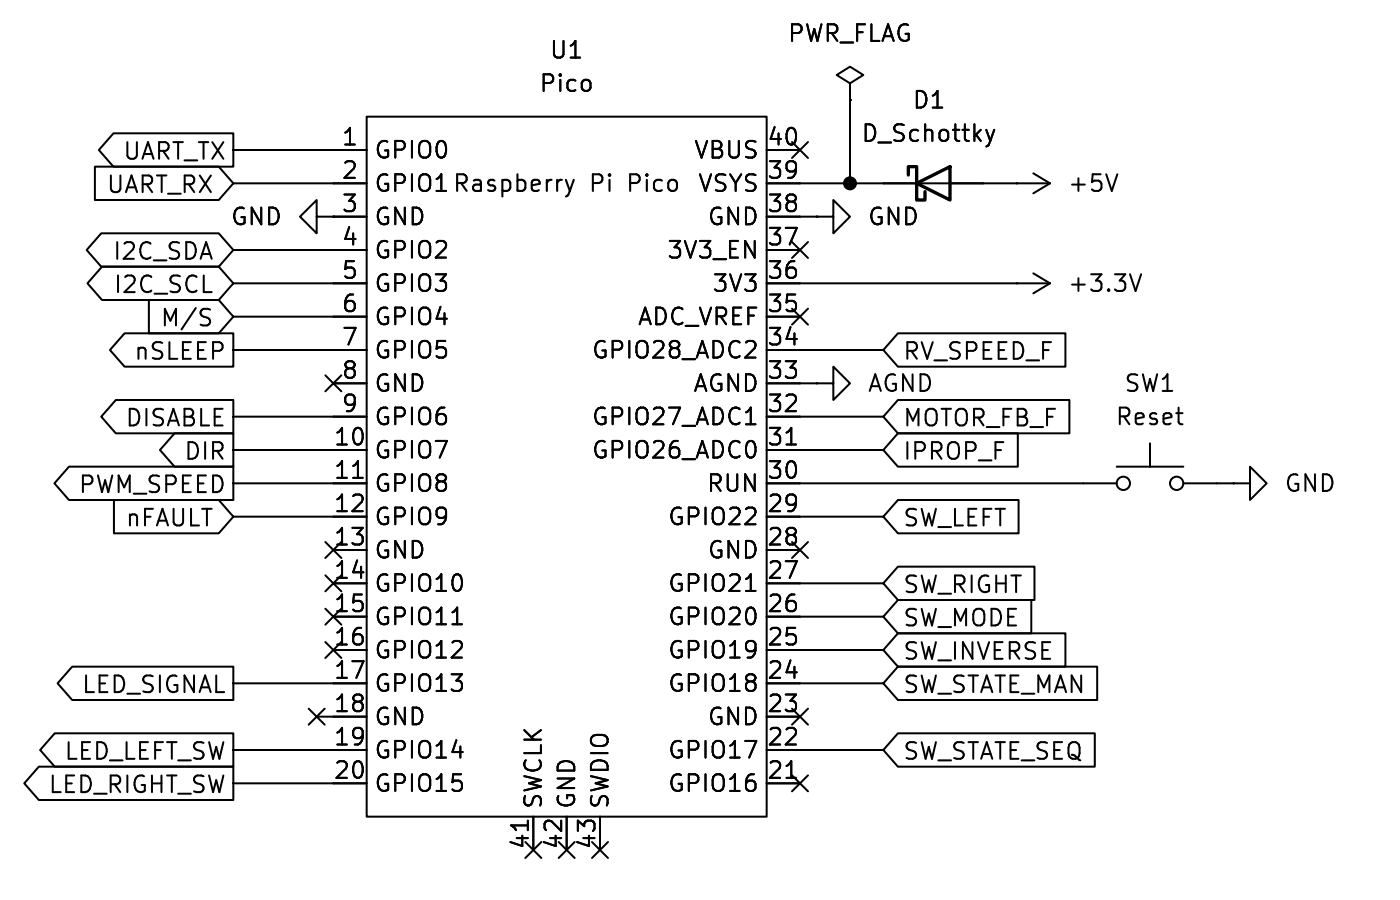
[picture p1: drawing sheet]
<svg xmlns="http://www.w3.org/2000/svg" width="107mm" height="69mm" viewBox="0 0 107 69" stroke-linecap="round" stroke-linejoin="round" font-family="sans-serif">
<g fill="none" stroke="#000" stroke-width=".15">
<path d="M7.2 12.7h9.5l1.1 1.3-1.1 1.2h-9.5zM7.7 17.8h9l1.1 1.2-1.1 1.3h-9l-1.1-1.3zM8.6 10.2h9.2v2.5h-9.2l-1.1-1.3zM17.8 14h10.1M17.8 11.4h10.1M17.8 19h10.1M24.1 16.5v-1.3l-1.2 1.3 1.2 1.3v-1.3h1.3M25.4 16.5h.1M25.4 16.5h2.5M27.9 8.9h30.5v53.3h-30.5zM58.4 14h21.6M58.4 11.4h2.6"/>
<path d="M58.4 16.5h3.8M58.4 19h2.6M60.4 10.8l1.2 1.2M60.4 18.4l1.2 1.3M61.6 10.8l-1.2 1.2M61.6 18.4l-1.2 1.3M62.2 16.5h1.3v-1.3l1.3 1.3-1.3 1.3v-1.3M62.2 16.5h.1M64.8 6.3l1-.6-1-.6-1 .6 1 .6v1.3M64.8 7.6h.1M64.8 7.6v6.4M75.2 9.9l.3 .8"/>
<path d="M75.5 10.7l-.2 .3-.1 .2M75.8 9.9l-.3 .8M77.5 14h.1M78.7 13.2l1.3 .8M80 14l-1.3 .7M85.1 13.3l-.4 1.2M5.3 35.6h12.5v2.5h-12.5l-1.2-1.3zM7.8 20.3h8.9l1.1 1.3-1.1 1.3h-8.9l-1.1-1.3zM8.7 38.1h8l1.1 1.3-1.1 1.2h-8zM8.8 30.5h9v2.5h-9l-1.1-1.3zM9.5 25.4h8.3v2.5h-8.3l-1.1-1.2zM11.3 22.9h5.4l1.1 1.2-1.1 1.3h-5.4z"/>
<path d="M13.3 33h4.5v2.6h-4.5l-1.1-1.3zM15.8 24.2l.1 .1a.3 .3 0 0 1 .1 .3 .3 .3 0 0 1-.2 .2M15.8 23.5l.2 .1M17.8 21.6h10.1M17.8 34.3h10.1M17.8 36.8h10.1M17.8 39.4h10.1M17.8 31.7h10.1M17.8 26.7h10.1M17.8 24.1h10.1M24.8 28.6l1.2 1.2M25.4 29.2h2.5"/>
<path d="M26 28.6l-1.2 1.2M26.9 36.4h.7M56.8 32.3h.8M58.4 21.6h21.6M58.4 34.3h8.9M58.4 36.8h26.7M58.4 39.4h8.9M58.4 31.7h8.9M58.4 29.2h3.8M58.4 26.7h8.9M58.4 24.1h2.6M59.9 33.9h.8"/>
<path d="M60.4 23.5l1.2 1.2M61.6 23.5l-1.2 1.2M62.2 29.2h1.3v-1.3l1.3 1.3-1.3 1.3v-1.3M62.2 29.2h.1M68.4 25.4h12.8v2.5h-12.8l-1.1-1.2zM68.4 33h9.2v2.6h-9.2l-1.1-1.3zM68.4 30.5h13.1v2.5h-13.1l-1.1-1.3zM68.4 38.1h9.2v2.5h-9.2l-1.1-1.2zM77.5 21.6h.1M78.7 20.8l1.3 .8M80 21.6l-1.3 .8M85.1 35.6h5.1"/>
<path d="M87 20.9l-.5 1.3M87.6 33.8v1.8M90.2 36.8h3.8M94 36.8h1.2v-1.2l1.3 1.2-1.3 1.3v-1.3M94 36.8h.1M3 58.4h14.8v2.6h-14.8l-1.2-1.3zM4.2 55.9h13.6v2.5h-13.6l-1.1-1.3zM5.5 50.8h12.3v2.5h-12.3l-1.1-1.2zM17.8 52.1h10.1M17.8 57.1h10.1M17.8 59.7h10.1M23.5 54l1.2 1.2"/>
<path d="M24.1 54.6h3.8M24.7 54l-1.2 1.2M24.8 48.9l1.2 1.2M24.8 43.8l1.2 1.3M24.8 41.3l1.2 1.2M24.8 46.4l1.2 1.2M25.4 41.9h2.5M25.4 44.4h2.5M25.4 47h2.5M25.4 49.5h2.5M26 48.9l-1.2 1.2M26 46.4l-1.2 1.2"/>
<path d="M26 43.8l-1.2 1.3M26 41.3l-1.2 1.2M34.5 47.6h.7M56.8 45h.8M58.4 41.9h2.6M58.4 44.4h8.9M58.4 47h8.9M58.4 49.5h8.9M58.4 52.1h8.9M58.4 54.6h2.6M58.4 57.1h8.9M58.4 59.7h2.6"/>
<path d="M59.9 59.3h.8M60.4 41.3l1.2 1.2M60.4 59.1l1.2 1.2M60.4 54l1.2 1.2M61.6 41.3l-1.2 1.2M61.6 59.1l-1.2 1.2M61.6 54l-1.2 1.2M68.4 55.9h15v2.5h-15l-1.1-1.3zM68.4 50.8h15.2v2.5h-15.2l-1.1-1.2zM68.4 48.3h12.8v2.5h-12.8l-1.1-1.3zM68.4 45.7h10.2v2.6h-10.2l-1.1-1.3zM68.4 43.2h10.4v2.5h-10.4l-1.1-1.3z"/>
<path d="M40 64.2l1.2 1.2M40.2 62.5v.8M40.6 62.2v2.6M41.2 64.2l-1.2 1.2M42.6 64.2l1.2 1.2M43.2 62.2v2.6M43.8 64.2l-1.2 1.2M45.1 64.2l1.2 1.2M45.7 62.2v2.6M46.3 64.2l-1.2 1.2"/>
<circle cx="85.6" cy="36.8" r=".51"/>
<circle cx="89.7" cy="36.8" r=".51"/>
</g>
<path d="M69.2 13.3v-.6h.6v2.5h.7v-.6M69.8 14l2.6-1.3v2.5z" fill="none" stroke="#000" stroke-width=".25"/>
<path d="M43.1 13.7l.3 .8M43.4 14.5l-.1 .4-.2 .1M43.7 13.7l-.3 .8" fill="none" stroke="#000" stroke-width=".16"/>
<circle cx="64.8" cy="14" r=".46" fill="#000" stroke="#000" stroke-width=".15"/>
<g font-size="1.8">
<text x="41.8" y="4.7">U1</text>
<text x="60" y="3.4">PWR_FLAG</text>
<text x="26" y="11.2">1</text>
<text x="41" y="7.2">Pico</text>
<text x="58.4" y="11.2">40</text>
<text x="65.6" y="11">D_Schottky</text>
<text x="69.5" y="8.5">D1</text>
<text x="8" y="14.9">UART_RX</text>
<text x="9.3" y="12.4">UART_TX</text>
<text x="17.5" y="17.4">GND</text>
<text x="26" y="13.7">2</text>
<text x="26" y="16.3">3</text>
<text x="28.4" y="12.3">GPIO0</text>
<text x="28.4" y="14.8">GPIO1 Raspberry</text>
<text x="28.4" y="17.4">GND</text>
<text x="28.4" y="14.8">GPIO1</text>
<text x="45" y="14.8">Pi</text>
<text x="48" y="14.8">Pico</text>
<text x="52.8" y="12.3">VBUS</text>
<text x="53.1" y="14.8">VSYS</text>
<text x="53.8" y="17.4">GND</text>
<text x="58.4" y="16.3">38</text>
<text x="58.4" y="13.7">39</text>
<text x="66" y="17.4">GND</text>
<text x="81.3" y="14.8">+5V</text>
<text x="8.5" y="20">I2C_SDA</text>
<text x="8.6" y="22.5">I2C_SCL</text>
<text x="26" y="18.8">4</text>
<text x="26" y="21.3">5</text>
<text x="26" y="23.9">6</text>
<text x="28.4" y="19.9">GPIO2</text>
<text x="28.4" y="22.5">GPIO3</text>
<text x="50.8" y="19.9">3V3_EN</text>
<text x="54.2" y="22.5">3V3</text>
<text x="58.4" y="23.9">35</text>
<text x="58.4" y="21.3">36</text>
<text x="58.4" y="18.8">37</text>
<text x="81.3" y="22.5">+3.3V</text>
<text x="10.1" y="27.6">nSLEEP</text>
<text x="12.2" y="25.1">M/S</text>
<text x="26" y="26.4">7</text>
<text x="26" y="29">8</text>
<text x="28.4" y="25">GPIO4</text>
<text x="28.4" y="27.5">GPIO5</text>
<text x="45" y="27.5">GPIO28_ADC2</text>
<text x="48.5" y="25">ADC_VREF</text>
<text x="58.4" y="29">33</text>
<text x="58.4" y="26.4">34</text>
<text x="68.7" y="27.6">RV_SPEED_F</text>
<text x="9.5" y="32.7">DISABLE</text>
<text x="14" y="35.2">DIR</text>
<text x="25.4" y="34">10</text>
<text x="26" y="31.5">9</text>
<text x="28.4" y="35.2">GPIO7</text>
<text x="28.4" y="30.1">GND</text>
<text x="28.4" y="32.6">GPIO6</text>
<text x="45" y="35.2">GPIO26_ADC0</text>
<text x="45" y="32.6">GPIO27_ADC1</text>
<text x="52.7" y="30.1">AGND</text>
<text x="58.4" y="34">31</text>
<text x="58.4" y="31.5">32</text>
<text x="66" y="30.1">AGND</text>
<text x="68.7" y="35.2">IPROP_F</text>
<text x="68.7" y="32.7">MOTOR_FB_F</text>
<text x="84.9" y="32.6">Reset</text>
<text x="85.6" y="30.1">SW1</text>
<text x="5.9" y="37.8">PWM_SPEED</text>
<text x="9.5" y="40.3">nFAULT</text>
<text x="25.4" y="36.6">11</text>
<text x="25.4" y="39.1">12</text>
<text x="25.4" y="41.7">13</text>
<text x="28.4" y="37.7">GPIO8</text>
<text x="28.4" y="40.2">GPIO9</text>
<text x="50.8" y="40.2">GPIO22</text>
<text x="53.8" y="37.7">RUN</text>
<text x="58.4" y="41.7">28</text>
<text x="58.4" y="39.1">29</text>
<text x="58.4" y="36.6">30</text>
<text x="68.7" y="40.3">SW_LEFT</text>
<text x="97.8" y="37.7">GND</text>
<text x="25.4" y="44.2">14</text>
<text x="25.4" y="46.7">15</text>
<text x="28.4" y="42.8">GND</text>
<text x="28.4" y="45.3">GPIO10</text>
<text x="28.4" y="47.9">GPIO11</text>
<text x="50.8" y="47.9">GPIO20</text>
<text x="50.8" y="45.3">GPIO21</text>
<text x="53.8" y="42.8">GND</text>
<text x="58.4" y="46.7">26</text>
<text x="58.4" y="44.2">27</text>
<text x="68.7" y="47.9">SW_MODE</text>
<text x="68.7" y="45.4">SW_RIGHT</text>
<text x="6.2" y="53">LED_SIGNAL</text>
<text x="25.4" y="49.3">16</text>
<text x="25.4" y="51.8">17</text>
<text x="28.4" y="50.4">GPIO12</text>
<text x="28.4" y="52.9">GPIO13</text>
<text x="50.8" y="52.9">GPIO18</text>
<text x="50.8" y="50.4">GPIO19</text>
<text x="58.4" y="51.8">24</text>
<text x="58.4" y="49.3">25</text>
<text x="68.7" y="53">SW_STATE_MAN</text>
<text x="68.7" y="50.5">SW_INVERSE</text>
<text x="4.8" y="58.1">LED_LEFT_SW</text>
<text x="25.4" y="54.4">18</text>
<text x="25.4" y="56.9">19</text>
<text x="25.4" y="59.4">20</text>
<text x="28.4" y="55.5">GND</text>
<text x="28.4" y="58">GPIO14</text>
<text x="50.8" y="58">GPIO17</text>
<text x="53.8" y="55.5">GND</text>
<text x="58.4" y="59.4">21</text>
<text x="58.4" y="56.9">22</text>
<text x="58.4" y="54.4">23</text>
<text x="68.7" y="58.1">SW_STATE_SEQ</text>
<text x="3.6" y="60.6">LED_RIGHT_SW</text>
<text x="28.4" y="60.6">GPIO15</text>
<text x="40.4" y="64.8" transform="rotate(-90 40.4 64.8)">41</text>
<text x="41.5" y="61.7" transform="rotate(-90 41.5 61.7)">SWCLK</text>
<text x="42.9" y="64.8" transform="rotate(-90 42.9 64.8)">42</text>
<text x="44" y="61.7" transform="rotate(-90 44 61.7)">GND</text>
<text x="45.5" y="64.8" transform="rotate(-90 45.5 64.8)">43</text>
<text x="46.6" y="61.7" transform="rotate(-90 46.6 61.7)">SWDIO</text>
<text x="50.8" y="60.6">GPIO16</text>
</g>
</svg>
